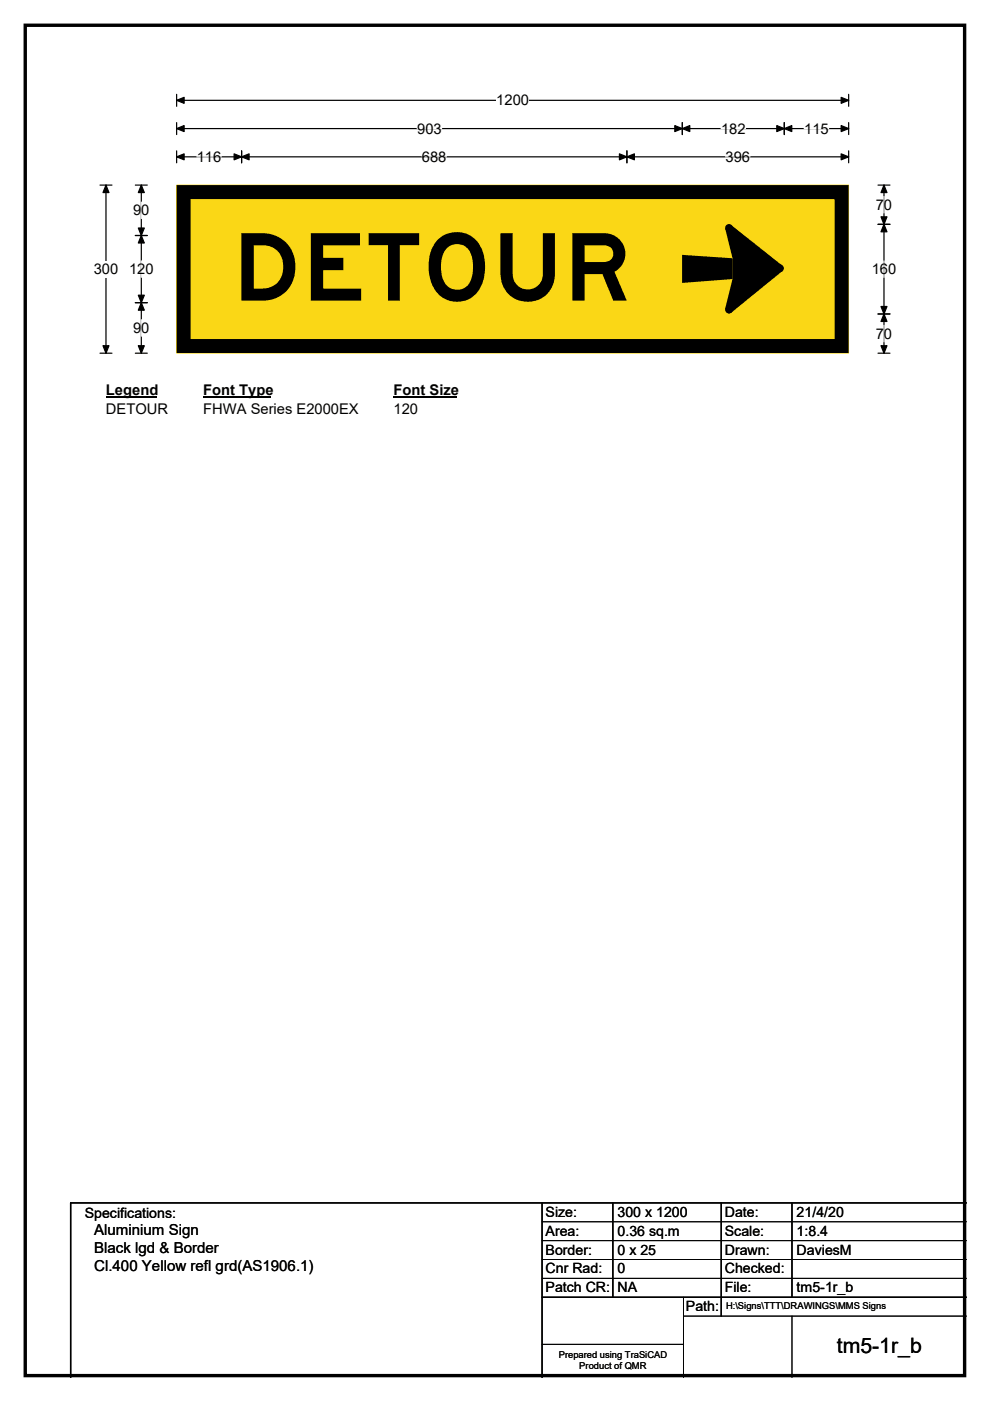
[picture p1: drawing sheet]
<svg xmlns="http://www.w3.org/2000/svg" width="210mm" height="297mm" viewBox="0 0 210 297" stroke-linecap="round" stroke-linejoin="round" font-family="sans-serif">
<path d="M5.4 5.4h199.2v286.3h-199.2z" fill="none" stroke="#000" stroke-width=".72"/>
<path d="M37.5 21.3h142.5M37.5 20v2.5M180 20v2.5" fill="none" stroke="#000" stroke-width=".25"/>
<path d="M37.5 21.3l1.6-.7v1.3zM178.4 20.6l1.6 .7-1.6 .6z" fill="#000" stroke="#000" stroke-width=".25"/>
<path d="M105.3 19.5h6.9v3.5h-6.9z" fill="#fff"/>
<g fill="none" stroke="#000" stroke-width=".25">
<path d="M21.2 39.2h2.5M22.5 39.2v35.7M37.5 27.3h142.5M37.5 26v2.5M37.5 32v2.5M37.5 33.3h142.5M51.2 32v2.5M133 32v2.5M144.7 26v2.5M166.3 26v2.5M180 26v2.5M180 32v2.5"/>
<path d="M21.2 74.9h2.5"/>
</g>
<g fill="#000" stroke="#000" stroke-width=".25">
<path d="M22.5 39.2l.6 1.6h-1.3zM37.5 27.3l1.6-.7v1.3zM37.5 33.3l1.6-.7v1.3zM51.2 33.3l1.6-.7v1.3zM49.7 32.6l1.5 .7-1.5 .6zM131.4 32.6l1.6 .7-1.6 .6zM133 33.3l1.6-.7v1.3zM144.7 27.3l1.6-.7v1.3zM143.1 26.6l1.6 .7-1.6 .6zM164.8 26.6l1.5 .7-1.5 .6zM166.3 27.3l1.6-.7v1.3zM178.4 26.6l1.6 .7-1.6 .6z"/>
<path d="M178.4 32.6l1.6 .7-1.6 .6zM21.8 73.3h1.3l-.6 1.6z"/>
</g>
<path d="M41.7 33.3h5.2M88.5 27.3h5.2M89.5 33.3h5.2M152.9 27.3h5.2M153.9 33.3h5.2M170.6 27.3h5.2" fill="none" stroke="#fff" stroke-width=".25"/>
<path d="M19.9 55.3h5.2v3.5h-5.2z" fill="#fff"/>
<path d="M28.7 39.2h2.5M30 39.2v35.7M186.2 39.2h2.6M187.5 39.2v35.7M28.7 49.9h2.5M186.2 47.6h2.6M28.7 64.2h2.5M28.7 74.9h2.5M186.2 74.9h2.6M186.2 66.6h2.6" fill="none" stroke="#000" stroke-width=".25"/>
<path d="M30 39.2l.6 1.6h-1.3zM187.5 39.2l.6 1.6h-1.2zM30 49.9l.6 1.6h-1.3zM29.3 48.3h1.3l-.6 1.6zM187.5 47.6l.6 1.5h-1.2zM186.9 46h1.2l-.6 1.6zM29.3 62.6h1.3l-.6 1.6zM30 64.2l.6 1.6h-1.3zM29.3 73.3h1.3l-.6 1.6zM186.9 65h1.2l-.6 1.6zM187.5 66.6l.6 1.6h-1.2zM186.9 73.3h1.2l-.6 1.6z" fill="#000" stroke="#000" stroke-width=".25"/>
<path d="M30 42.8v3.5M30 55.3v3.5M187.5 41.7v3.4M187.5 55.3v3.5M30 67.8v3.5M187.5 69v3.5" fill="none" stroke="#fff" stroke-width=".25"/>
<path d="M22.5 80.9h10.7v3.5h-10.7z" fill="#fff"/>
<path d="M22.5 84.2h10.7" fill="none" stroke="#000" stroke-width=".32"/>
<path d="M43.1 80.9h14.4v3.5h-14.4z" fill="#fff"/>
<path d="M43.1 84.2h14.4" fill="none" stroke="#000" stroke-width=".32"/>
<path d="M83.5 80.9h13.4v3.5h-13.4z" fill="#fff"/>
<path d="M83.5 84.2h13.4" fill="none" stroke="#000" stroke-width=".32"/>
<g fill="#fff">
<path d="M22.5 85.1h13.1v3.5h-13.1z"/>
<path d="M43.1 85.1h32.9v3.5h-32.9z"/>
<path d="M83.5 85.1h5.2v3.5h-5.2z"/>
</g>
<path d="M37.5 39.3h142.5v35.6h-142.5z" fill="#fad716"/>
<path d="M37.5 39.2h142.5v35.7h-142.5z" fill="none" stroke="#fad716" stroke-width=".21"/>
<path d="M38.9 40.7h139.6v32.7h-139.6z" fill="none" stroke="#000" stroke-width="3"/>
<g fill="#000">
<path d="M144.7 54l10.7 .8v4.4l-10.7 .8z"/>
<path d="M153.8 48.5l1.3-.7 10.8 8.5v1.2l-10.8 8.8-1.3-.9 1.6-6.2v-4.4z" fill-rule="evenodd"/>
<circle cx="154.6" cy="48.3" r=".82"/>
<circle cx="165.4" cy="56.9" r=".82"/>
<circle cx="154.6" cy="65.7" r=".82"/>
</g>
<path d="M115 255v37M130 255v20M153 255v24M168 255v20M205 255h-190v37M115 275h90" fill="none" stroke="#000" stroke-width=".3"/>
<path d="M115 259h90M115 263h90M115 267h90M115 271h90M145 279h60M145 275v17M168 279v13M115 285h30" fill="none" stroke="#000" stroke-width=".21"/>
<text font-size="19.8" x="49.4" y="63.7">DETOUR</text>
<text font-size="4.5" x="177.5" y="286.9">tm5-1r_b</text>
<g font-size="3.2">
<text x="20" y="261.9">Aluminium Sign</text>
<text x="20" y="265.7">Black lgd &amp; Border</text>
<text x="20" y="269.6">Cl.400 Yellow refl grd(AS1906.1)</text>
</g>
<g font-size="3.1">
<text x="105.3" y="22.3">1200</text>
<text x="88.5" y="28.3">903</text>
<text x="152.9" y="28.3">182</text>
<text x="170.6" y="28.3">115</text>
<text x="41.7" y="34.3">116</text>
<text x="89.5" y="34.3">688</text>
<text x="153.9" y="34.3">396</text>
<text x="28.2" y="45.6">90</text>
<text x="185.8" y="44.4">70</text>
<text x="19.9" y="58.1">300</text>
<text x="27.4" y="58.1">120</text>
<text x="184.9" y="58.1">160</text>
<text x="28.2" y="70.6">90</text>
<text x="185.8" y="71.8">70</text>
<text x="22.5" y="83.7">Legend</text>
<text x="43.1" y="83.7">Font Type</text>
<text x="83.5" y="83.7">Font Size</text>
<text x="22.5" y="87.9">DETOUR</text>
<text x="43.1" y="87.9">FHWA Series E2000EX</text>
<text x="83.5" y="87.9">120</text>
</g>
<g font-size="3">
<text x="115.7" y="258">Size:</text>
<text x="131" y="258">300 x 1200</text>
<text x="153.7" y="258">Date:</text>
<text x="169" y="258">21/4/20</text>
<text x="18" y="258.2">Specifications:</text>
<text x="115.7" y="262">Area:</text>
<text x="131" y="262">0.36 sq.m</text>
<text x="153.7" y="262">Scale:</text>
<text x="169" y="262">1:8.4</text>
<text x="115.7" y="266">Border:</text>
<text x="115.7" y="270">Cnr Rad:</text>
<text x="131" y="266">0 x 25</text>
<text x="131" y="270">0</text>
<text x="153.7" y="266">Drawn:</text>
<text x="153.7" y="270">Checked:</text>
<text x="169" y="266">DaviesM</text>
<text x="115.7" y="274">Patch CR:</text>
<text x="131" y="274">NA</text>
<text x="153.7" y="274">File:</text>
<text x="169" y="274">tm5-1r_b</text>
<text x="145.5" y="278">Path:</text>
</g>
<g font-size="2">
<text x="154" y="277.6">H:\Signs\TTT\DRAWINGS\MMS Signs</text>
<text x="118.5" y="287.8">Prepared using TraSiCAD</text>
<text x="122.9" y="290.2">Product of QMR</text>
</g>
</svg>
